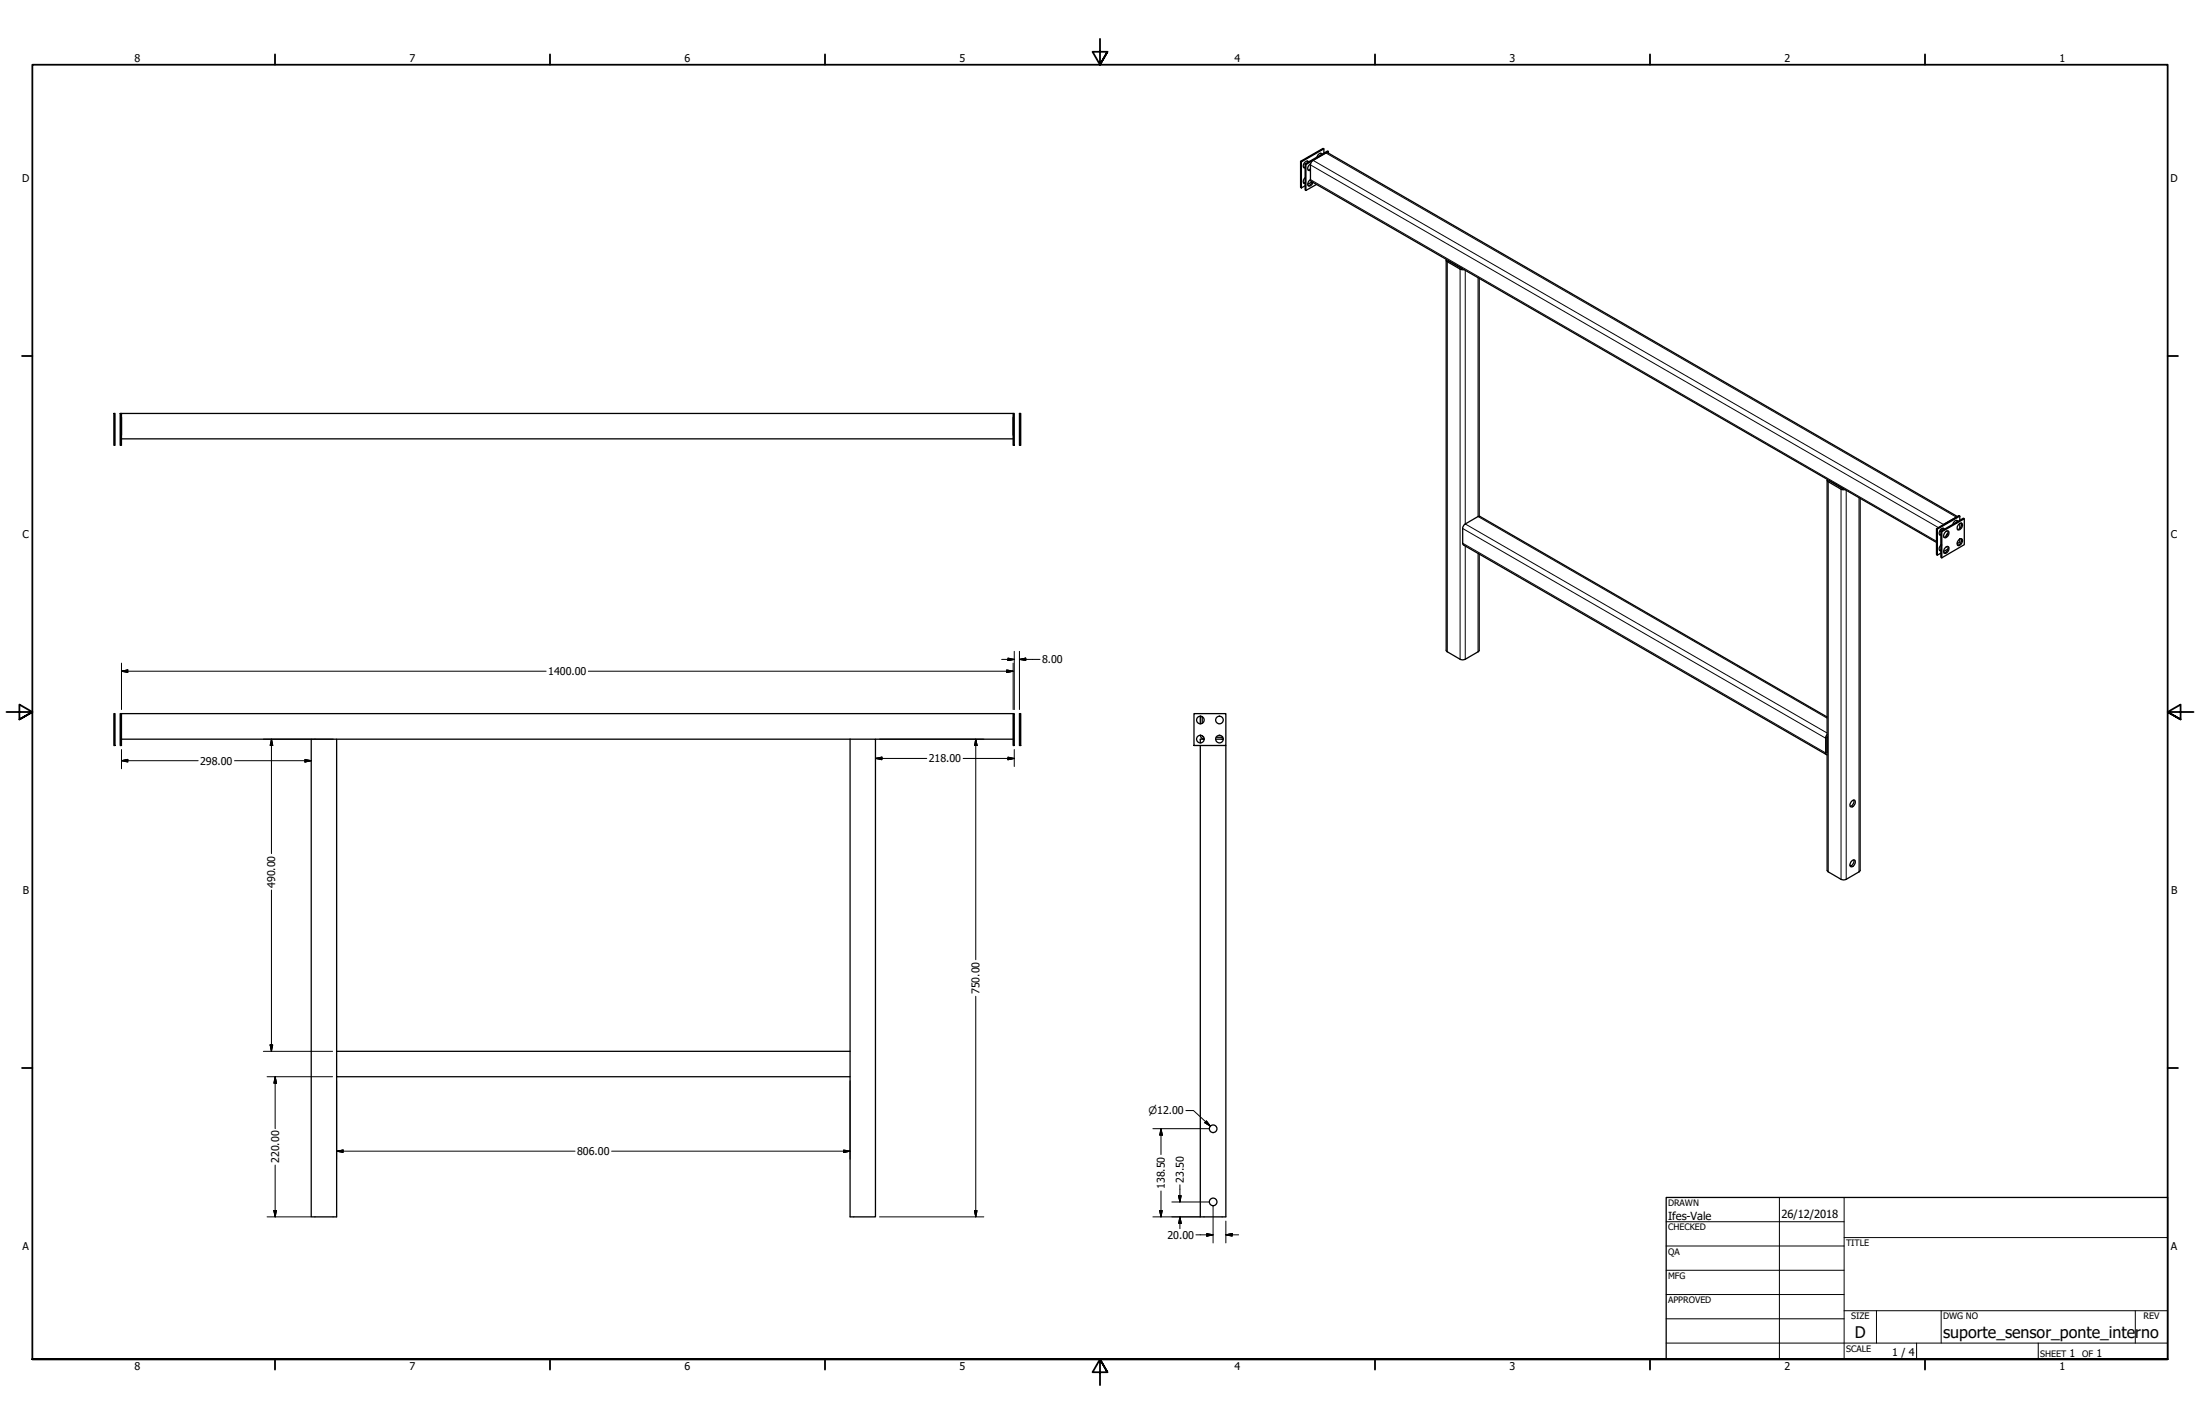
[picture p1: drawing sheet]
<svg xmlns="http://www.w3.org/2000/svg" width="864mm" height="559mm" viewBox="0 0 864 559" stroke-linecap="round" stroke-linejoin="round" font-family="sans-serif">
<!-- layer: Visible (ANSI) -->
<g fill="none" stroke="#000" stroke-width=".51">
<path d="M519.7 58.4v1.7M521.5 59.4v.7M510.5 63.3l.4 .2v10.2l-.4-.2zM510.5 63.3l8.9-5.1 .3 .2-8.8 5.1M512.3 64.3l.3 .3v10.1l-.3-.2zM512.3 64.3l8.8-5.1 .4 .2-8.9 5.2M512.3 65.6l-.6 .1M512.3 69.7a1.45 1.45 0 0 0-.2 2.3h.2M512.3 71.7l-.6 .1M512.3 72.9l-1.4 .8M513.2 63.2l.1 .6M513.3 72.3l1.7-.9-.7 1.2-.8 .2"/>
<path d="M513.7 63.6a1.31 1.31 0 0 0-1.4-.1 1.31 1.31 0 0 0-.7 1.3l.1 .9 .6 .2M514.4 70.5v-6.1l.5-1 5.5-3.4 .8-.1 247.1 142.8M514.4 70.5l.3 .7 245.5 141.7M514.4 66.3l-.9 .4M514.4 70.5a1.55 1.55 0 0 0-.6 2.5l1.1-.4 .5-1M514.5 64.3a1.53 1.53 0 0 0-.6 2.6l.5-.1M516.8 72.4l-4.2 2.3M518.5 60.1l.2 .5M518.9 60.5a1.22 1.22 0 0 0-1.4-.1 1.22 1.22 0 0 0-.5 1.3M567.7 102.1v153.1l.2 .5 5.3 3 1 .3 1-.3 5.3-3 .1-.5v-37.8M567.8 101.8l.1 .8 5.3 3 1.5 .2M568.5 102.2l5.5 3.2"/>
<path d="M580.6 109.2v93.4M44.7 162.2h.4v12.6h-.4zM47.2 162.2h.5v12.6h-.5zM47.7 162.2h350M47.7 163.7v7.1M47.7 172.2h350M397.7 162.2h.4v12.6h-.4zM397.7 163.7v7.1M400.2 162.2h.5v12.6h-.5zM717.2 188.5v153.1l.5 .5 5 3 1 .2 1-.2 5-3 .5-.5v-146M717.4 188.2l-.1 .5 .4 .3 5.2 3.1 1.3 .1M718 188.5l5.6 3.3"/>
<path d="M760.2 207.5l8.8-5.2 .3 .3-8.8 5zM760.2 207.5v10.1l.3 .3v-10.3M761.9 209.7l-.5 .1M761.9 213.8a1.56 1.56 0 0 0-.2 2.4h.2M761.9 215.8l-.5 .2M761.9 208.5l.4 .2v10.2l-.4-.2zM761.9 207.7v.8l8.9-5.2 .3 .3-8.8 5.1M761.9 217l-1.4 .9M762.4 207.3v.9M762.8 207.3l.2 .5M763.3 207.6a1.3 1.3 0 0 0-1.5 0 1.3 1.3 0 0 0-.6 1.3l.1 .8 .6 .3M763.5 215a.84 .84 0 0 1 1.2-.5 .84 .84 0 0 1 .3 1.3 1.3 1.3 0 0 1-1.9 1.1l-.1-.9z"/>
<path d="M763.8 208.7a.8 .8 0 0 1 1.2-.2 .8 .8 0 0 1 0 1.2 1.3 1.3 0 0 1-1.9 1.1l-.1-.9zM764.5 208.3a1.88 1.88 0 0 1-1.4 2.5M764.5 214.4a1.92 1.92 0 0 1-1.4 2.6M764.7 215.5l-1.7 .9M764.7 209.1l-.9 1.5M768 202.9l-5.1 2.9M768.1 204.2l.2 .6M768.5 204.6a1.08 1.08 0 0 0-1.2-.2 1.08 1.08 0 0 0-.6 1l-.1 .3M768.8 205.9a.84 .84 0 0 1 1.2-.6 .84 .84 0 0 1 .3 1.3 1.3 1.3 0 0 1-2 1.1v-.9zM769 211.7a.87 .87 0 0 1 1.4 0 .87 .87 0 0 1-.3 1.3 .98 .98 0 0 1-.7 1 .98 .98 0 0 1-1.1-.4l.1-1zM769.3 202.6v1.6M769.3 205.4v2"/>
<path d="M769.3 211.5v1.2l-1 .7M769.9 211.4a1.97 1.97 0 0 1-1.5 2.5M769.9 205.2a1.92 1.92 0 0 1-1.5 2.6M771.1 203.6v10.1l-8.8 5.2M44.7 280h.4v12.5h-.4zM47.2 280h.5v12.5h-.5zM47.7 290.1h74.5M47.7 280h350M132.1 290.1h201.6M333.7 290.1h10v187.4h-10v-55M333.7 290.1v122.5M343.7 290.1h54"/>
<path d="M397.7 280h.4v12.5h-.4zM400.2 280h.5v12.5h-.5zM468.7 280h12.5v12.5h-12.5zM471.2 292.5v185h10v-185M471.2 281.5v2.5M471.2 288.5v.1M471.2 288.6l.6 1.1 .9 .3M471.3 281.1l-.1 .4M471.9 281.5v2.3M471.9 288.7l.6 .6M472 281.3l-.1 .2M472.7 290.1h-1.5v1.4"/>
<path d="M477.2 290.1h3M477.4 289.3h2.3M480 289.3h-.3M480.2 289.9l-.5 .1M717.2 289v6.5M717.2 281.4l-136.3-78.8-.7 .1-5 2.9-.9 1.1-.1 6.8 .3 .4 142.4 82.2M717.2 288.2l-.5 1.2v6.3l.5 .5M726.9 314.4a.78 .78 0 0 1 1.1-.4 .78 .78 0 0 1 .3 1.1 1.48 1.48 0 0 1-1.9 1.4l-.2-.8zM727.7 313.9a2.06 2.06 0 0 1-1.4 2.5M726.2 339.5l.4 .3M727.1 337.6a.81 .81 0 0 1 1.2 .1 .81 .81 0 0 1-.1 1.2 1.11 1.11 0 0 1-.7 1.1 1.11 1.11 0 0 1-1.3-.3l.2-1.2zM727.7 337.4a2.15 2.15 0 0 1-1.4 2.5"/>
<path d="M132.1 412.6v-122.5h-9.9v187.4h9.9v-55M132.1 412.6v9.9h201.6v-9.9M132.1 412.6h201.6"/>
<circle cx="471.2" cy="282.5" r="1.49"/>
<circle cx="471.2" cy="290" r="1.49"/>
<circle cx="478.7" cy="282.5" r="1.49"/>
<circle cx="478.7" cy="290" r="1.49"/>
<circle cx="476.2" cy="442.9" r="1.49"/>
<circle cx="476.2" cy="471.6" r="1.49"/>
</g>
<!-- layer: Visible Narrow (ANSI) -->
<g fill="none" stroke="#000" stroke-width=".39">
<path d="M514.4 64.7l246.5 142.3M514.4 70.5l245.8 141.9M515.4 62.9l247.5 142.9M520.4 60l247.6 142.9M568.1 102.7v153.1M568.6 102.3v.1M573.2 105.6v153.1M573.7 105.2v.1M575.2 106.1v99.5l142 82.1M580.2 109v93.7l137 79.1M717.7 189v153.1M718.2 188.7h.1"/>
<path d="M722.7 192v153.1M723.2 191.5v.1M724.7 192.4v152.7M729.7 195.3v146.8M574.2 213.2l142.5 82.3M574.2 207.4l142.5 82.3M575.2 214.2v44.5M580.2 217.2v38.6M762.4 207.3l.6 .3M717.2 295.1v.1M717.2 289.4h.1"/>
</g>
<!-- layer: Visible (ANSI) -->
<circle cx="761.9" cy="213.9" r=".25" fill="#000"/>
<!-- layer: Border (ANSI) -->
<g fill="none" stroke="#000" stroke-width=".7">
<path d="M431.8 15.2v10.2l-2.9-5.1h5.8l-2.9 5.1 2.9-5.1M107.9 21.3v4.1M215.9 21.3v4.1M323.8 21.3v4.1M539.8 21.3v4.1M647.7 21.3v4.1M755.6 21.3v4.1M8.6 139.7h4.1M850.9 139.7h4.1M2.5 279.4h10.2l-5.1-2.9v5.8l5.1-2.9-5.1 2.9M861.1 279.4h-10.2l5.1-2.9v5.8l-5.1-2.9 5.1 2.9M8.6 419.1h4.1"/>
<path d="M850.9 419.1h4.1M12.7 533.4v-508h838.2v508h-838.2h838.2M107.9 533.4v4.1M215.9 533.4v4.1M323.8 533.4v4.1M434.7 538.5l-2.9-5.1 2.9 5.1h-5.8l2.9-5.1v10.2M539.8 533.4v4.1M647.7 533.4v4.1M755.6 533.4v4.1"/>
</g>
<!-- layer: Title (ANSI) -->
<g fill="none" stroke="#000" stroke-width=".39">
<path d="M654 479.4h69.9M698.5 469.9v63.5M723.9 469.9v63.5M654 488.9h69.9M654 498.5h69.9M723.9 485.6h127M654 508h69.9M654 517.5h69.9M723.9 514.3h127M736.6 514.3v12.7M762 514.3v12.7M838.2 514.3v12.7"/>
<path d="M654 527h196.9M752.3 527v6.4M800.1 527v6.4"/>
</g>
<path d="M654 469.9h196.9v63.5h-196.9z" fill="none" stroke="#000" stroke-width=".51"/>
<!-- layer: Dimension (ANSI) -->
<g fill="none" stroke="#000" stroke-width=".39">
<path d="M393.2 258.8h4.9M395.7 258.3l2.4 .5-2.4 .4zM398.1 255.6v22.8M400.2 258.8l2.5-.5v.9zM400.2 258.8h8M400.2 255.6v22.8M47.7 263.4l2.5-.5v1zM47.7 263.4h166.7M47.7 260.2v18.2M230.9 263.4h166.8M395.2 262.9l2.5 .5-2.5 .5zM397.7 260.2v18.2"/>
<path d="M47.7 298.5l2.5-.5v1zM47.7 294.1v7.6M47.7 298.5h30.1M92.1 298.5h30.1M103.4 290.1h27.2M106.6 290.1l.5 2.4h-1.1zM106.6 290.1v44.9M119.7 298l2.5 .5-2.5 .5zM343.7 297.6l2.5-.5v1zM343.7 297.6h20.1M345.2 290.1h41M378.1 297.6h20"/>
<path d="M383 290.1l.5 2.4h-1zM383 290.1v86.5M395.7 297.1l2.4 .5-2.4 .5zM398.1 294.1v6.7M106.6 349.2v63.4M383 391v86.5M103.4 412.6h27.2M106 410h1.1l-.5 2.6zM104.8 422.5h25.8M108 422.5l.5 2.6h-1zM108 422.5v20.4M132.1 424.1v30.8"/>
<path d="M333.7 424.1v30.8M465.5 435.8h3l6.6 6.1M473.6 439.9l1.5 2-2.2-1.3zM108 457.2v20.3M132.1 451.7l2.6-.4v.9zM132.1 451.7h93.6M240.1 451.7h93.6M331.2 451.3l2.5 .4-2.5 .5zM452.6 442.9h22M455.7 442.9l.5 2.6h-1zM455.7 442.9v10.2M104.8 477.5h17.2"/>
<path d="M107.5 475h1l-.5 2.5zM345.2 477.5h41M382.5 475h1l-.5 2.5zM452.6 477.5h18.4M455.2 475h1l-.5 2.5zM455.7 467.4v10.1M460 471.7h14.6M462.7 469.2h1l-.5 2.5zM463.2 477.5l.5 2.6h-1zM463.2 464.9v6.8M463.2 477.5v4.7M476.2 473.3v14.4"/>
<path d="M481.2 479.2v8.5M469.5 484.6h6.7M473.7 484.1l2.5 .5-2.5 .5zM481.2 484.6l2.5-.5v1zM481.2 484.6h5"/>
</g>
<g fill="#000" stroke="#000" stroke-width=".39">
<path d="M395.7 259.2l2.4-.4zM395.7 258.3l2.4 .5-2.4 .4zM400.2 258.8l2.5-.5zM400.2 258.8l2.5-.5v.9zM47.7 263.4l2.5-.5zM47.7 263.4l2.5-.5v1zM395.2 263.9l2.5-.5zM395.2 262.9l2.5 .5-2.5 .5zM47.7 298.5l2.5-.5zM47.7 298.5l2.5-.5v1zM106.6 290.1l.5 2.4zM106.6 290.1l.5 2.4h-1.1z"/>
<path d="M119.7 299l2.5-.5zM119.7 298l2.5 .5-2.5 .5zM343.7 297.6l2.5-.5zM343.7 297.6l2.5-.5v1zM383 290.1l.5 2.4zM383 290.1l.5 2.4h-1zM395.7 298.1l2.4-.5zM395.7 297.1l2.4 .5-2.4 .5zM106 410l.6 2.6zM106 410h1.1l-.5 2.6zM108 422.5l.5 2.6zM108 422.5l.5 2.6h-1z"/>
<path d="M132.1 451.7l2.6-.4zM132.1 451.7l2.6-.4v.9zM331.2 452.2l2.5-.5zM331.2 451.3l2.5 .4-2.5 .5zM455.7 442.9l.5 2.6zM455.7 442.9l.5 2.6h-1zM472.9 440.6l2.2 1.3zM473.6 439.9l1.5 2-2.2-1.3zM107.5 475l.5 2.5zM107.5 475h1l-.5 2.5zM382.5 475l.5 2.5zM382.5 475h1l-.5 2.5z"/>
<path d="M455.2 475l.5 2.5zM455.2 475h1l-.5 2.5zM462.7 469.2l.5 2.5zM462.7 469.2h1l-.5 2.5zM463.2 477.5l.5 2.6zM463.2 477.5l.5 2.6h-1zM473.7 485.1l2.5-.5zM473.7 484.1l2.5 .5-2.5 .5zM481.2 484.6l2.5-.5zM481.2 484.6l2.5-.5v1z"/>
</g>
<g font-size="6.3">
<text x="728.1" y="524.9">D</text>
<text x="762.8" y="525">suporte_sensor_ponte_inte</text>
<text x="838.2" y="525">rno</text>
</g>
<g font-size="4.4">
<text x="654.8" y="478.6">Ifes-Vale</text>
<text x="699.3" y="478">26/12/2018</text>
</g>
<g font-size="4.2">
<text x="52.8" y="24.4">8</text>
<text x="160.8" y="24.4">7</text>
<text x="268.7" y="24.4">6</text>
<text x="376.7" y="24.4">5</text>
<text x="484.6" y="24.4">4</text>
<text x="592.6" y="24.4">3</text>
<text x="700.5" y="24.4">2</text>
<text x="808.5" y="24.4">1</text>
<text x="8.8" y="71.4">D</text>
<text x="852" y="71.4">D</text>
<text x="8.9" y="211.1">C</text>
<text x="852.2" y="211.1">C</text>
<text x="409.1" y="260.3">8.00</text>
<text x="215.2" y="264.9">1400.00</text>
<text x="364.6" y="299.1">218.00</text>
<text x="78.5" y="300">298.00</text>
<text x="9" y="350.8">B</text>
<text x="108.1" y="348.5" transform="rotate(-90 108.1 348.5)">490.00</text>
<text x="852.2" y="350.8">B</text>
<text x="384.6" y="390.1" transform="rotate(-90 384.6 390.1)">750.00</text>
<text x="226.6" y="453.3">806.00</text>
<text x="109.5" y="456.4" transform="rotate(-90 109.5 456.4)">220.00</text>
<text x="457.3" y="466.6" transform="rotate(-90 457.3 466.6)">138.50</text>
<text x="464.7" y="464.2" transform="rotate(-90 464.7 464.2)">23.50</text>
<text x="8.9" y="490.5">A</text>
<text x="458.3" y="486.1">20.00</text>
<text x="852.2" y="490.5">A</text>
<text x="742.8" y="532">1 / 4</text>
<text x="812.4" y="532.6">1</text>
<text x="823" y="532.6">1</text>
<text x="52.8" y="537.5">8</text>
<text x="160.8" y="537.5">7</text>
<text x="268.7" y="537.5">6</text>
<text x="376.7" y="537.5">5</text>
<text x="484.6" y="537.5">4</text>
<text x="592.6" y="537.5">3</text>
<text x="700.5" y="537.5">2</text>
<text x="808.5" y="537.5">1</text>
</g>
<text font-size="4" x="450.8" y="437.3">⌀12.00</text>
<g font-size="3.5">
<text x="654.8" y="473.2">DRAWN</text>
<text x="654.8" y="482.8">CHECKED</text>
<text x="724.7" y="488.9">TITLE</text>
<text x="654.8" y="492.3">QA</text>
<text x="654.8" y="501.8">MFG</text>
<text x="654.8" y="511.4">APPROVED</text>
<text x="726.7" y="517.7">SIZE</text>
<text x="762.8" y="517.7">DWG NO</text>
<text x="841.4" y="517.7">REV</text>
<text x="724.7" y="530.4">SCALE</text>
<text x="800.9" y="532.6">SHEET</text>
<text x="817.4" y="532.6">OF</text>
</g>
</svg>
